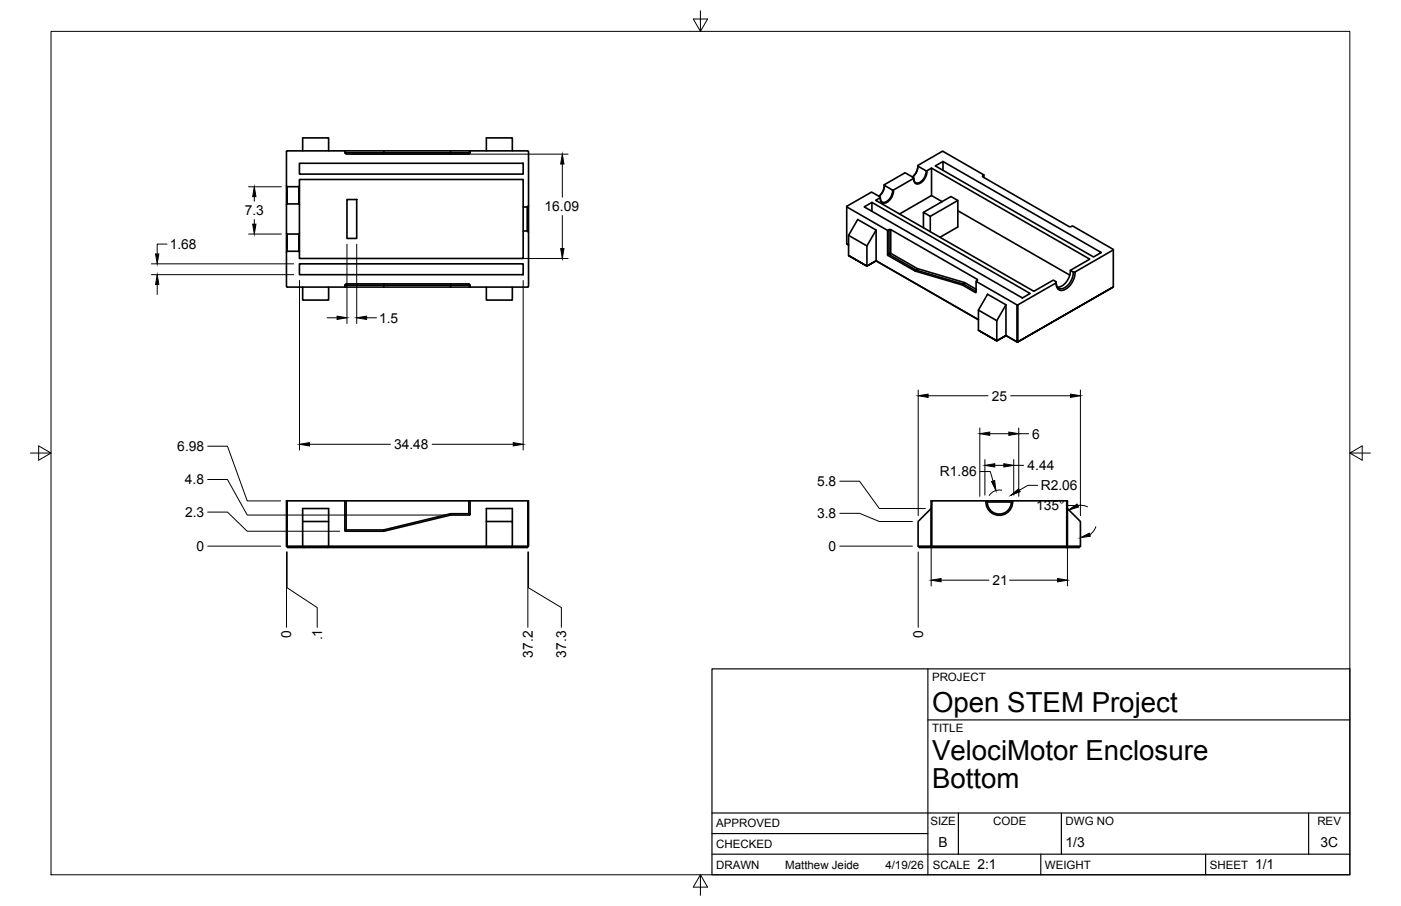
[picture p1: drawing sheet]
<svg xmlns="http://www.w3.org/2000/svg" width="432mm" height="279mm" viewBox="0 0 432 279" stroke-linecap="round" stroke-linejoin="round" font-family="sans-serif">
<!-- layer: Visible -->
<g fill="none" stroke="#000" stroke-width=".51">
<path d="M88.3 57.4v30.9l.2 .2h74.2l.2-.2v-24.9M88.5 46.5h17.8v.6l.4 .4h37.8l.4-.4v-.6h17.8l.2 .2v16.7l-.4 .4h-1.3v-8.4h-68.9v2l-.2 .2h-3.6l-.2-.2v-10.7zM88.5 57.6v5.3M92.1 57.6v5.3M92.3 50.4h68.9v3.3h-68.9zM92.3 57.4v5.7M93.3 46.5v-4h8v4M106.3 46.5h38.6M106.5 46.5l-.1 .7M106.5 47.1h11.8l-.1 .4M118.3 46.5v.6h20.6v.4M138.9 46.5v.6h5.8l-.2 .4"/>
<path d="M144.7 46.5v.6h.2M149.9 46.5v-4h8v4M272.5 57l6.3-3.6 2.8 1.4-6.2 3.8zM272.5 57.1v1l-.4 1.1-1.2 1.3 1.2-1.4 .5-1.8M275.1 58.6a3.5 3.5 0 0 1-3.1 3.8l-.5-.5-.2-.8M275.4 58.6a4 4 0 0 1-3.1 4.1 1.34 1.34 0 0 1-1-1.8M282.9 51l7.8-4.3 12.6 7.3-.5 .2v.3l26.8 15.4 .9-.2 12.6 7.4-11.8 6.8h-.5l-.9-.5 6-3.5-48.8-28.1-1.7 .9zM282.9 51.2l-.1 1-.4 1.1-1.2 1.3 1.2-1.5 .5-1.7M285.4 52.7a3.5 3.5 0 0 1-3 3.7l-.6-.4-.2-.8M285.7 52.6a4 4 0 0 1-3.1 4.1 1.34 1.34 0 0 1-1-1.7M287.1 51.8v8.5l-9.9 5.7M288.3 51.2l2.3-1.4 48.8 28.1-2.4 1.3z"/>
<path d="M290.6 49.8v2.7M303.3 54v.8M88.3 63.1l.2-.2h3.6l.2 .2v8.9l-.2 .2M88.3 72l.2 .2h3.6M88.5 72.2v5.3M92.1 72.2v5.3M92.3 72v5.7M106.9 61.5h3v12h-3zM161.2 63.8v7.4M162.5 63.8v7.4M162.9 71.6l-.4-.4h-1.3v8.5h-68.9v-2l-.2-.2h-3.6l-.2 .2M261 75.2l.5 .3-.5-.3v-11.6l7.8-4.3 2.5 1.5-1.4 1 48.7 28 6.1-3.4 .8 .5v.3"/>
<path d="M261 63.8l12.6 7.3 .1 7.7 8.3 4.8 14.6 4.3 4.1 2.4 .1-3.5 12.6 7.2v11.4l-3.4-1.9v-9.5l-5.6-3.3-2.8 4.9v6.3M261.5 78.8v-6.2l2.9-4.9 5.6 3.3v9.4l31.6 18.2-31.6-18.2M261.5 78.8l5.7 3.3zM261.5 72.6l5.7 3.2v6.3M266.4 63.8l2.3-1.4 48.8 28.1-2.4 1.4zM268.7 62.4v2.8M270 71l-2.8 4.8M274 70.8h.5v7.3l-.5 .2zM274 78.3l.1 .2-.4 .3M274 78.3l-.4 .2M274 70.8l-.4 .3M274.5 78.2l-.4 .3 8.4 4.9-.5 .2"/>
<path d="M274.5 78.1l8.2 4.7 14.6 4.3 3.5 2.1M274.5 70.8l26.8 15.4v.3l-.5 .3M284.6 70.2v-4.7l2.1 1.2v4.8M284.6 65.5l8.5-4.9 2.1 1.2v8.2l-5.5 3.2M287.1 60.3l3.3 1.9M295.2 65l34.5 19.8M295.2 61.8l-8.5 4.9M343.1 77.1v11.4l-29.5 17 29.5-17M92.3 81.4h68.9v3.3h-68.9zM93.3 88.5v4h8v-4M106.3 87.9l.4-.4h37.8l.4 .4v.6M106.3 87.9h.2v.6"/>
<path d="M106.3 87.9v.6M106.6 87.6l-.1 .3h11.8v.6M118.2 87.5l.1 .4h20.6v.6M138.9 87.5v.4h5.8v.6M144.5 87.6l.4 .3M149.9 88.5v4h8v-4M267.2 82.1l2.8-1.7zM282.7 82.8l-.2 .6 14.5 4.3-.4 .2M297.3 87.1l-.3 .6 3.8 2.2M301.6 95.6l5.6 3.3v6.2M310 94l-2.8 4.9M313.4 94h.3"/>
<path d="M325.5 87.2l-11.8 6.8v11.4M329.9 83.4a5 5 0 0 1-4 5.1M330.8 83.9a5.2 5.2 0 0 1-3.8 5.2l-1-.5-.5-1.3M331.3 83.9a5.9 5.9 0 0 1-3.9 5.7 1.79 1.79 0 0 1-1.9-2.4M301.6 101.9l5.6 3.2 2.8-1.6-2.8 1.6zM310 103.5l3.6 2-.2-.1M88.5 154.5h17.8v9.1l.2 .2h11.8l20.6-5h5.8l.2-.2v-4.1h17.8v13.9h-4.8v-7.6h-8M106.3 154.5h.4v8.9l-.4 .2M106.7 154.5h37.8v3.9h-5.6l-20.7 5h-11.5M138.9 158.4v.4M144.5 158.4l.2 .4M144.5 154.5h.4"/>
<path d="M144.5 158.5l.4 .1M162.7 154.5h.2v13.9l-.4 .4h-5M287 156.8l-4 4v7.6M287.2 154.5h-.2v13.9M303.9 154.4a4.1 4.1 0 0 0 4.1 4.5 4.1 4.1 0 0 0 4.1-4.5M304.3 154.8h7.4M304.3 154.4a3.7 3.7 0 0 0 3.7 4.1 3.7 3.7 0 0 0 3.7-4.1M328.8 154.5l.1 14.1-.3 .2M329 156.8l4 4v7.6M88.4 168.6l.1-14.1h-.2v13.9l.4 .4h12.2M93.3 160.8h8v7.6M101.3 168.4l-.4 .4h49.4l-.4-.4"/>
<path d="M101.3 168.4h-8l.4 .4M101.3 160.8v-4h-8v11.6h-4.8M101.3 168.4h48.6M106.6 163.5l-.1 .3M118.2 163.4l.1 .4M149.9 168.4h8l-.4 .4h-7.2M157.9 160.8v-4h-8v11.6M162.7 168.4l.1 .2M287 168.4h-4l.4 .4h4M287 168.4l.1 .2M287.2 168.4v-13.9h41.8l-.1 14.1M328.8 168.4l-41.7 .2 .3 .2h41.2"/>
<path d="M329 168.4h4M333 168.4l-.4 .4h-4"/>
</g>
<!-- layer: Border -->
<path d="M15.7 9.7h400.3v260.1h-400.3zM215.9 3.3v6.4l-2.2-3.8h4.4l-2.2 3.8M9.4 139.7h6.3l-3.8-2.2v4.4l3.8-2.2M416 139.7l3.8 2.2v-4.4l-3.8 2.2h6.4M215.9 269.8l2.2 3.8h-4.4l2.2-3.8v6.3" fill="none" stroke="#000" stroke-width=".31"/>
<!-- layer: Titleblock -->
<path d="M219.4 206.3h196.6v63.5h-196.6zM286 206.3v63.5M286 222h130M219.4 257.1h66.6M219.4 250.7h196.6M295.4 250.7v12.7M327.1 250.7v12.7M403.3 250.7v12.7M219.4 263.4h196.6M320.8 263.4v6.4M371.6 263.4v6.4" fill="none" stroke="#000" stroke-width=".36"/>
<!-- layer: FD_Dimensions -->
<g fill="none" stroke="#000" stroke-width=".31">
<path d="M76.6 57.6h10.1M108.5 47.5h66.6M173.3 50.6v10.2M51.5 75.3h-3v3M76.6 72.2h10.1M78.4 60.6v1.5M78.4 67.7v1.4M94.1 79.7h81M106.9 75.3v24.5M109.9 75.3v24.5M173.3 66.5v10.2M46.7 84.7h43.8"/>
<path d="M46.7 81.4h43.8M48.5 87.8v3M92.3 86.5v52.3M100.8 98h3.1M113 98h3M161.2 86.5v52.3M64 137.6h6.1l6.1 16.9h10.3M95.4 137h25M133.2 137h25M283 120.3v38.7M286 122h18.5M302 132v21.1"/>
<path d="M305 133.8h5.9M311.5 122h18.4M314 132v21.1M314 133.8h3M333 120.3v38.7M64 147.9h6.1l6.1 10.9h60.9M64 157.9h6.1l6.1 5.9h28.5M258.8 148.4h6.1l6.1 8.4h14.2M258.8 158.3h6.1l6.1 2.5h10.2M287 156.3v24.4M302.2 145.4h3l.9 2.9M303.6 141.7v11"/>
<path d="M306.6 143.5h2.8M308.7 151.2h-1.3l-1.1 .3-1.4 1.3M312.4 141.7v11M312.4 143.5h3.1M319.8 149.7h-3l-2.6 1.5M329 156.3v24.4M329.1 155.9h3.1M332.2 155.9l-1.5 .5-1.2 .9M332.2 155.9h1.5l1.5 .4M64 168.4h22.5M88.3 170.2v23.3M88.5 170.2v11.1l9.3 6.1v6.1"/>
<path d="M162.7 170.2v23.3M162.9 170.2v11.1l10.1 6.1v6.1M258.8 168.4h22.4M283 170.2v23.3M290 178.9h14.8M311.2 178.9h14.7M337.7 162.4l-.7 1.4-1.1 1.1"/>
</g>
<g fill="#000" stroke="#000" stroke-width=".31">
<path d="M173.3 47.5l.5 3.1h-1zM47.9 78.3h1.1l-.5 3.1zM77.9 69.1h1l-.5 3.1zM78.4 57.6l.5 3h-1zM172.8 76.7h1l-.5 3zM48.5 84.7l.5 3.1h-1.1zM103.9 97.5l3 .5-3 .5zM109.9 98l3.1-.5v1zM92.3 137l3.1-.5v1zM158.2 136.5l3 .5-3 .5zM283 122l3-.5v1.1zM302 133.8l3-.6v1.1z"/>
<path d="M310.9 133.2l3.1 .6-3.1 .5zM329.9 121.5l3.1 .5-3.1 .6zM305.6 148.5l1-.3 .3 3.1zM303.6 143.5l3-.5v1zM309.4 143l3 .5-3 .5zM311.6 152.7l2.3-1.9 .5 .8zM329.5 157.3l2.4-1.9 .5 1zM287 178.9l3-.5v1zM325.9 178.4l3.1 .5-3.1 .5zM333 165.8l2.7-1.4 .3 1z"/>
</g>
<g font-size="8.5">
<text x="287.3" y="219.5">Open STEM Project</text>
<text x="287.3" y="234.5">VelociMotor Enclosure</text>
<text x="287.3" y="243.1">Bottom</text>
</g>
<g font-size="4.3">
<text x="167.9" y="65.1">16.09</text>
<text x="75.4" y="66.4">7.3</text>
<text x="52.3" y="76.8">1.68</text>
<text x="116.8" y="99.5">1.5</text>
<text x="305.6" y="123.5">25</text>
<text x="318.2" y="135.3">6</text>
<text x="54.7" y="139.1">6.98</text>
<text x="121.5" y="138.5">34.48</text>
<text x="57" y="149.4">4.8</text>
<text x="251.8" y="149.9">5.8</text>
<text x="289.7" y="146.9">R1.86</text>
<text x="316.7" y="145">4.44</text>
<text x="320.8" y="151.2">R2.06</text>
<text x="57" y="159.4">2.3</text>
<text x="251.8" y="159.8">3.8</text>
<text x="319.3" y="157.4">135°</text>
<text x="60.6" y="169.9">0</text>
<text x="255.4" y="169.9">0</text>
<text x="305.9" y="180.4">21</text>
<text x="89.8" y="196.9" transform="rotate(-90 89.8 196.9)">0</text>
<text x="99.3" y="197.5" transform="rotate(-90 99.3 197.5)">.1</text>
<text x="284.5" y="196.9" transform="rotate(-90 284.5 196.9)">0</text>
<text x="164.2" y="202.8" transform="rotate(-90 164.2 202.8)">37.2</text>
<text x="174.5" y="202.8" transform="rotate(-90 174.5 202.8)">37.3</text>
<text x="289.3" y="261.2">B</text>
<text x="328.4" y="261.2">1/3</text>
<text x="407" y="261.2">3C</text>
<text x="301.2" y="268.1">2:1</text>
<text x="386.8" y="268.1">1/1</text>
</g>
<g font-size="3.5">
<text x="287.3" y="210.1">PROJECT</text>
<text x="287.3" y="225.8">TITLE</text>
<text x="220.7" y="255.2">APPROVED</text>
<text x="286.7" y="254.5">SIZE</text>
<text x="306.1" y="254.5">CODE</text>
<text x="328.4" y="254.5">DWG NO</text>
<text x="406" y="254.5">REV</text>
<text x="220.7" y="261.5">CHECKED</text>
<text x="220.7" y="267.9">DRAWN</text>
<text x="242" y="267.9">Matthew Jeide</text>
<text x="272.9" y="267.9">4/19/26</text>
<text x="287.5" y="267.9">SCALE</text>
<text x="322.1" y="267.9">WEIGHT</text>
<text x="372.9" y="267.9">SHEET</text>
</g>
</svg>
